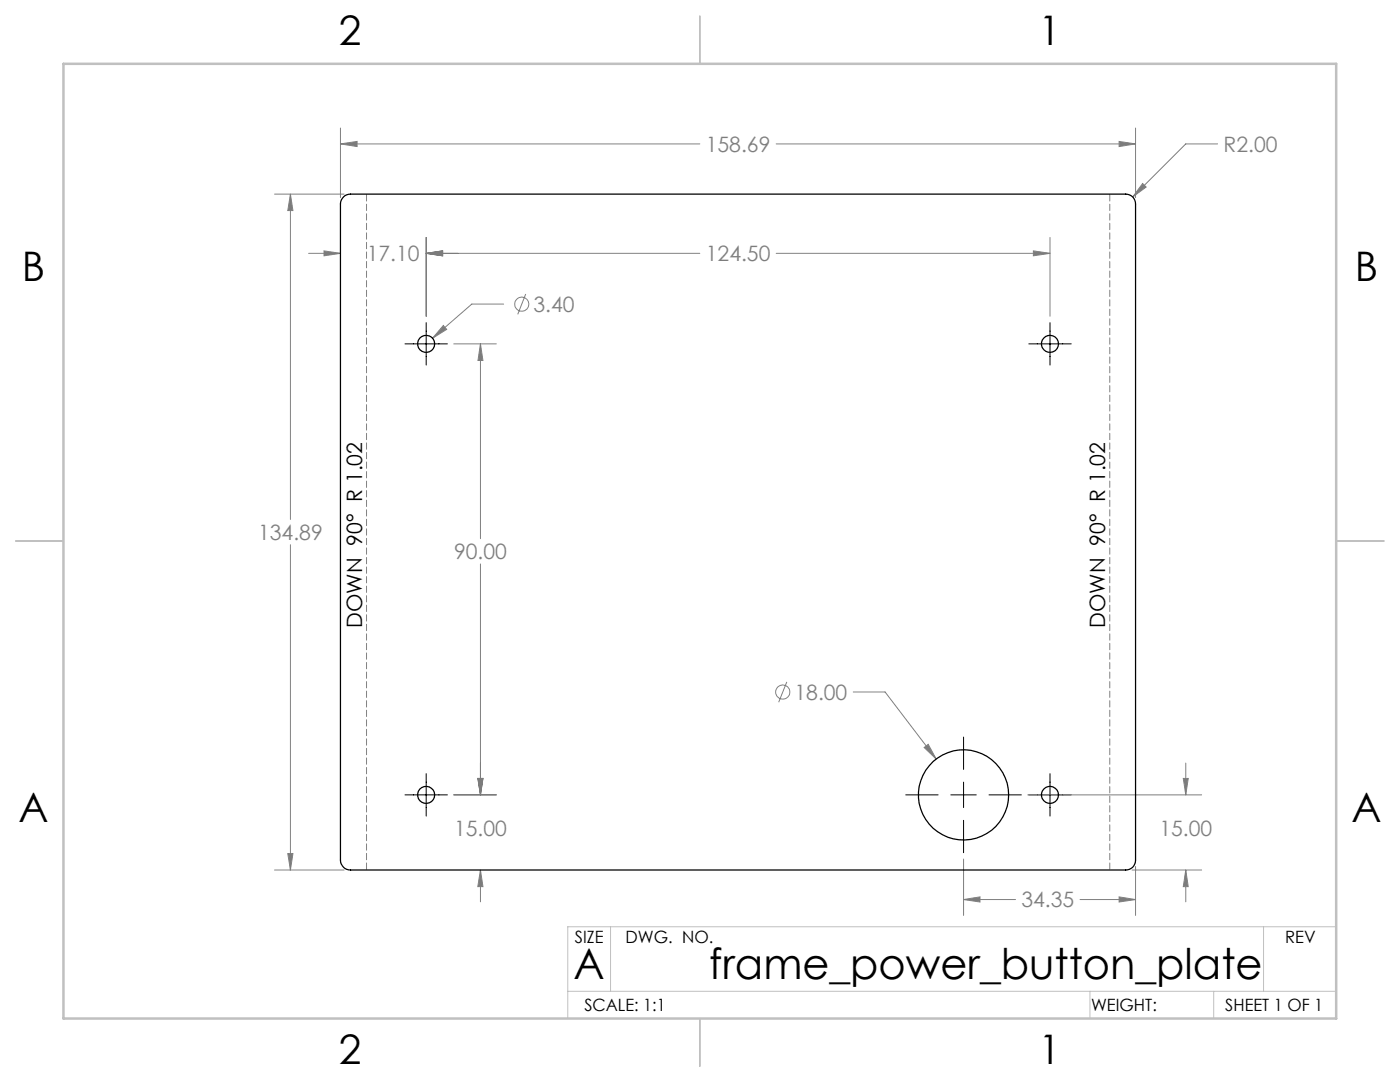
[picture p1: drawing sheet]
<svg xmlns="http://www.w3.org/2000/svg" width="279mm" height="216mm" viewBox="0 0 279 216" stroke-linecap="round" stroke-linejoin="round" font-family="sans-serif">
<g fill="none" stroke="#808080" stroke-width=".2">
<path d="M54.8 38.7h13.9M58 38.7l.5 3.3h-1.1zM58 38.7v64.9M67.9 28.7l3.4-.5v1zM67.9 28.7h71.8M67.9 25.5v13.9M154.9 28.7h71.7M223.3 28.2l3.3 .5-3.3 .5zM226.6 25.5v13.9M228 36.6l.7 .7-2.6 2zM243 28.7h-6.4l-10.5 10.6M61.6 50.6h6.3"/>
<path d="M64.7 50.1l3.2 .5-3.2 .4zM85.1 50.6l3.2-.5v.9zM85.1 47.4v15.7M85.1 50.6h54.6M104.9 58.7l-1.6 4M154.9 50.6h54.6M206.2 50.1l3.3 .5-3.3 .4zM209.5 47.4v15.7M88.5 64.9l.6 .8-2.8 1.8zM90.6 68.6h8.5M95.9 68.6l.5 3.3h-1zM95.9 68.6v38.9"/>
<path d="M100.5 60.7h-6.3l-7.9 6.8M58 108.7v64.9M95.9 112.5v46.1M157 136.1l-1.6 4M170.3 138.1h6.3l10.2 13.3M90.6 158.6h8.5M95.4 155.3h1l-.5 3.3zM184.4 149.2l.8-.7 1.6 2.9zM205.1 158.6h34.7M236.1 155.3h1l-.5 3.3zM236.6 152.3v6.3M54.8 173.6h13.9"/>
<path d="M57.4 170.3h1.1l-.5 3.3zM95.9 173.6l.5 3.3h-1zM95.9 173.6v6.4M192.3 179.5l3.3-.5v1zM192.3 171.4v11.3M192.3 179.5h10.4M215.5 179.5h11.1M223.3 179l3.3 .5-3.3 .5zM225.9 173.6h13.9M226.6 172.9v9.8M236.6 173.6l.5 3.3h-1zM236.6 173.6v6.4"/>
<circle cx="104.1" cy="60.7" r="1.41"/>
<circle cx="156.2" cy="138.1" r="1.41"/>
</g>
<g fill="none" stroke="#000" stroke-width=".2">
<path d="M80.8 68.6h8.5M85.1 64.4v8.4M205.3 68.6h8.5M209.5 64.4v8.4M80.8 158.6h8.5M85.1 154.4v8.4M180.8 158.6h6.4M189.8 158.6h5M192.3 147.1v6.4M192.3 156.1v5M197.4 158.6h6.4M205.3 158.6h8.5"/>
<path d="M209.5 154.4v8.4M192.3 163.7v6.4"/>
</g>
<path d="M73.1 38.7v134.9M221.5 173.6v-134.9" fill="none" stroke="#808080" stroke-width=".2" stroke-dasharray="1.3 .6" stroke-dashoffset="-.1"/>
<path d="M113.3 197.8h153.4M121.8 184.9v12.9M217.5 197.8v5.4M242.2 197.8v5.4M252.2 184.9v12.9M266.7 184.9h-153.4v18.3" fill="none" stroke="#c0c0c0" stroke-width=".2"/>
<path d="M139.7 3.2v9.5M3.1 107.9h9.6M266.7 107.9h9.5M139.7 203.2v9.6" fill="none" stroke="#c0c0c0" stroke-width=".25"/>
<path d="M12.7 12.7h254v190.5h-254z" fill="none" stroke="#c0c0c0" stroke-width=".5"/>
<path d="M228 36.6l-1.9 2.7 2.6-2zM58 38.7l.5 3.3h-1.1zM57.4 170.3h1.1l-.5 3.3zM67.9 28.7l3.4-.5v1zM223.3 28.2l3.3 .5-3.3 .5zM184.4 149.2l2.4 2.2-1.6-2.9zM88.5 64.9l-2.2 2.6 2.8-1.8zM95.9 68.6l.5 3.3h-1zM95.4 155.3h1l-.5 3.3zM95.4 155.3h1l-.5 3.3zM95.9 173.6l.5 3.3h-1zM206.2 50.1l3.3 .5-3.3 .4zM85.1 50.6l3.2-.5v.9zM85.1 50.6l3.2-.5v.9zM64.7 50.1l3.2 .5-3.2 .4zM192.3 179.5l3.3-.5v1zM223.3 179l3.3 .5-3.3 .5zM236.1 155.3h1l-.5 3.3zM236.6 173.6l.5 3.3h-1z" fill="#808080"/>
<g fill="none" stroke="#000" stroke-width=".25">
<path d="M68.5 39.3a1.91 1.91 0 0 1 1.5-.6h154.6a1.93 1.93 0 0 1 2 2v130.9a1.93 1.93 0 0 1-2 2h-154.6a1.99 1.99 0 0 1-2.1-2v-130.9a1.92 1.92 0 0 1 .6-1.4z"/>
<circle cx="85" cy="68.6" r="1.7"/>
<circle cx="209.5" cy="68.6" r="1.7"/>
<circle cx="85" cy="158.6" r="1.7"/>
<circle cx="192.3" cy="158.6" r="9"/>
<circle cx="209.5" cy="158.6" r="1.7"/>
</g>
<g font-size="8.5">
<text x="114.5" y="195.4">A</text>
<text x="141.6" y="195.4">frame_power_button_plate</text>
</g>
<g font-size="8.1">
<text x="67.6" y="8.9">2</text>
<text x="207.3" y="8.9">1</text>
<text x="4.4" y="56.2">B</text>
<text x="270.4" y="56.2">B</text>
<text x="3.7" y="164.1">A</text>
<text x="269.7" y="164.1">A</text>
<text x="67.6" y="212.4">2</text>
<text x="207.3" y="212.4">1</text>
</g>
<g font-size="4.2" fill="#808080">
<text x="140.9" y="30.3">158.69</text>
<text x="244.2" y="30.3">R2.00</text>
<text x="73.2" y="52.1">17.10</text>
<text x="140.9" y="52.1">124.50</text>
<text x="106.5" y="62.2">3.40</text>
<text x="51.5" y="107.8">134.89</text>
<text x="90.6" y="111.6">90.00</text>
<text x="158.6" y="139.6">18.00</text>
<text x="90.6" y="166.8">15.00</text>
<text x="231.4" y="166.8">15.00</text>
<text x="203.9" y="181.1">34.35</text>
</g>
<g font-size="4.2">
<text x="72.2" y="125.3" transform="rotate(-90 72.2 125.3)">DOWN 90° R 1.02</text>
<text x="220.6" y="125.3" transform="rotate(-90 220.6 125.3)">DOWN 90° R 1.02</text>
</g>
<g font-size="3.4">
<text x="114.7" y="188.1">SIZE</text>
<text x="124.8" y="188.1">DWG. NO.</text>
<text x="256.5" y="188.2">REV</text>
<text x="116.6" y="201.8">SCALE: 1:1</text>
<text x="217.7" y="201.8">WEIGHT:</text>
<text x="244.5" y="201.7">SHEET 1 OF 1</text>
</g>
</svg>
